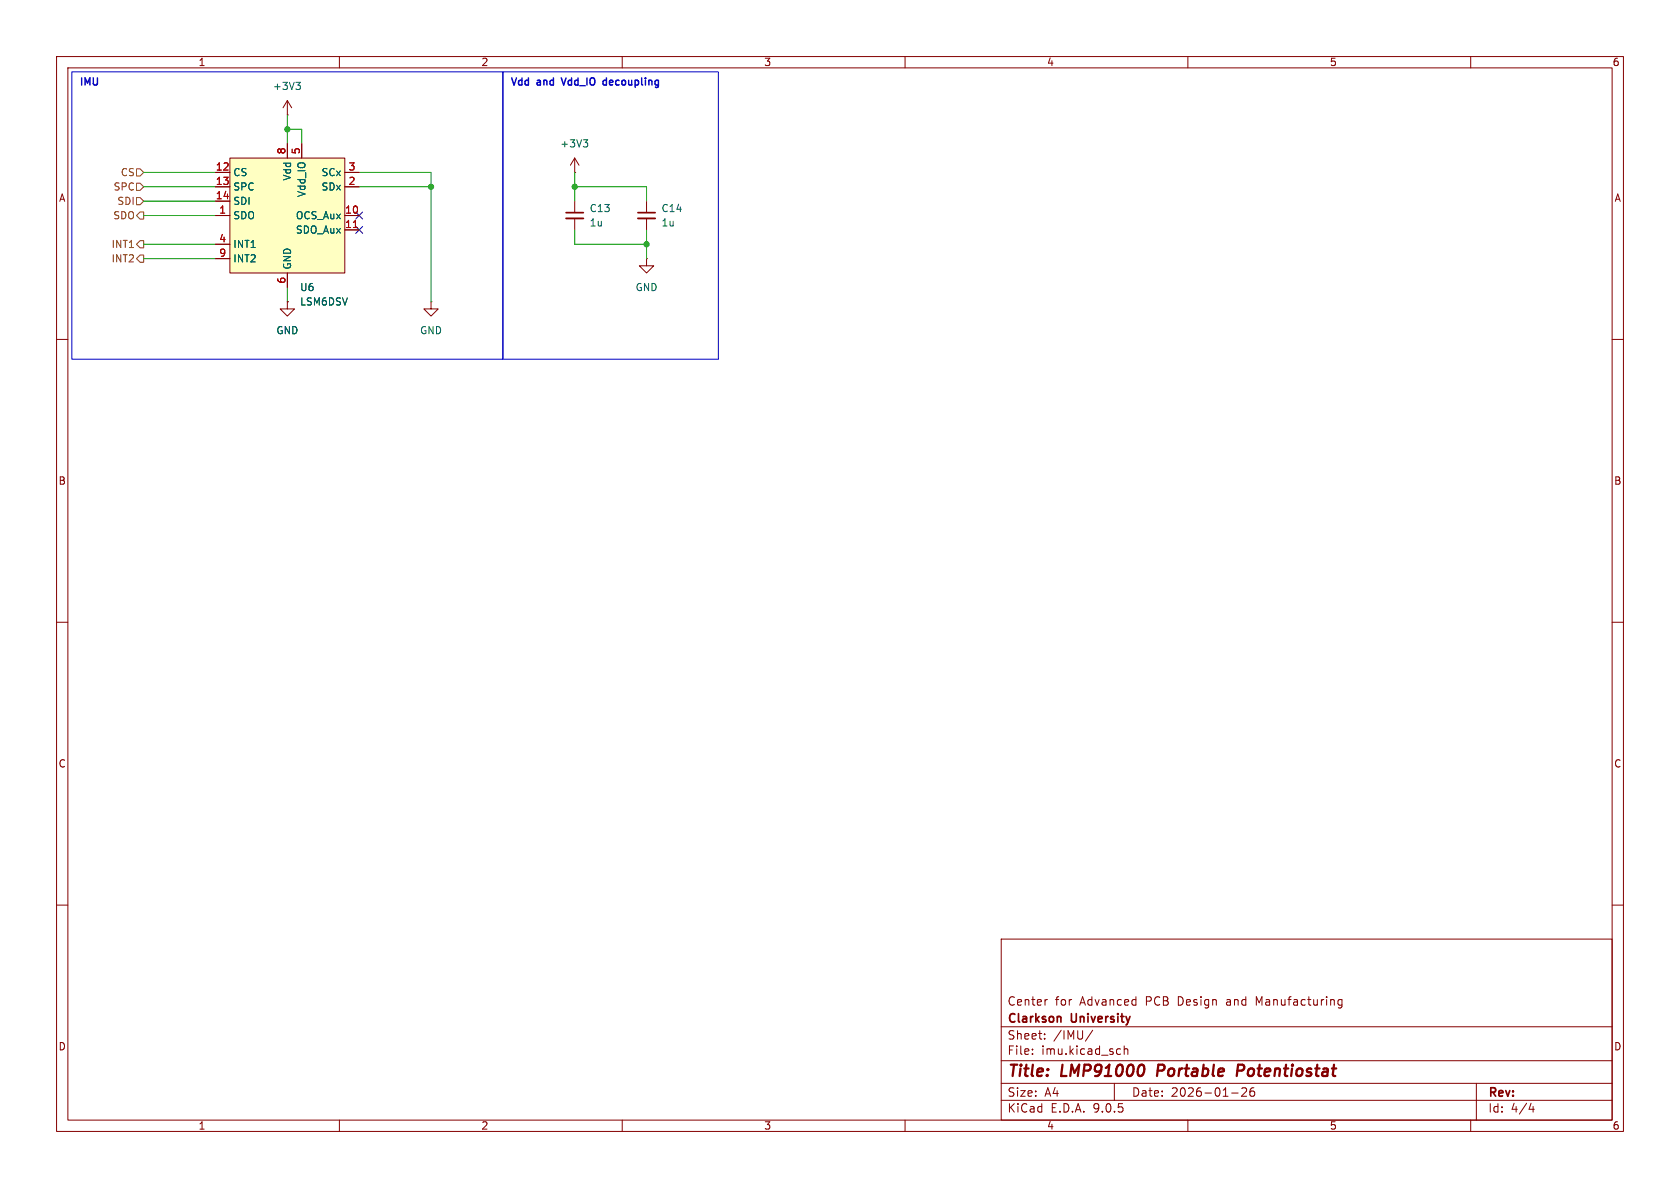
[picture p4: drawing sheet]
<svg xmlns="http://www.w3.org/2000/svg" width="297mm" height="210mm" viewBox="0 0 297 210" stroke-linecap="round" stroke-linejoin="round" font-family="sans-serif">
<g fill="none" stroke="#840000" stroke-width=".18">
<path d="M10 10h277v190h-277zM12 12h273v186h-273zM60 10v2M110 10v2M160 10v2M210 10v2M260 10v2M10 60h2M285 60h2M10 110h2M285 110h2M10 160h2"/>
<path d="M177 166h108v32h-108zM185.2 176.7l-.3 .1M237.2 176.8l-.4-.1-.3 .3v.4l.2 .2h.5M237.2 176.7v1.2l-.2 .3-.4-.1M285 160h2M60 198v2M110 198v2M160 198v2M177 194.5h108M177 191.5h108M177 187.5h108M177 181.5h108"/>
<path d="M182.5 186.3v.1M182.5 185.5v.1M184.7 183.6v.1M184.7 182.8v.1M193.2 182.1l-1.3 2M197 191.5v3M197.7 185.4l.4 .1M198.1 186.3l-.4 .1M198.7 185.5l.3-.1 .3 .1 .1 .9M198.7 184.9v1.5M210 198v2M217.7 193.2h1.2"/>
<path d="M219.5 192.4l.6-.1 .2 .1 .1 .3-.9 1.1h.9M221.7 192.3a.59 .59 0 0 0-.7 .6v.6l.1 .2 .4 .1 .2-.1 .1-.5-.1-.3h-.5l-.2 .3M260 198v2M261 191.5v6.5M270.7 195l-.4 1.1h.9M271 195.6v1"/>
</g>
<path d="M204.8 188.2l-.3 2M219.6 188.2h-.7l-.3 2M219.7 189.2l-.9 .1" fill="none" stroke="#840000" stroke-width=".4"/>
<path d="M187.5 179.8l.1 .9" fill="none" stroke="#840000" stroke-width=".3"/>
<path d="M40.6 27.9h20.4v20.4h-20.4z" fill="#ffffc2"/>
<g fill="none" stroke="#840000" stroke-width=".18">
<path d="M50.8 17.8v2.5M50.8 17.8l-.8 1.3M50.8 17.8l.8 1.3M38.1 30.5h2.5M38.1 33h2.5M38.1 38.1h2.5M38.1 35.6h2.5M40.6 27.9h20.4v20.4h-20.4zM50.8 20.3h.1M50.8 25.4v2.5M53.3 25.4v2.5M61 30.5h2.5"/>
<path d="M61 33h2.5M61 38.1h2.5M101.6 30.5h.1M101.6 27.9l-.8 1.3M101.6 27.9l.8 1.3M101.6 27.9v2.6M101.6 35.6v2M101.6 38.6v2M114.3 35.6v2M114.3 38.6v2M38.1 43.2h2.5M38.1 45.7h2.5"/>
<path d="M50.8 53.3v1.3h1.3l-1.3 1.3-1.3-1.3h1.3M50.8 53.3h.1M50.8 48.3v2.5M61 40.6h2.5M76.2 53.3v1.3h1.3l-1.3 1.3-1.3-1.3h1.3M76.2 53.3h.1M114.3 45.7v1.3h1.3l-1.3 1.3-1.3-1.3h1.3M114.3 45.7h.1"/>
</g>
<path d="M62.5 40.2h.7" fill="none" stroke="#a90000" stroke-width=".18"/>
<path d="M52.3 14.5h.8l-.4 .5M52.9 15l.2 .3v.3l-.2 .2M103.1 24.7h.8l-.4 .5M103.7 25.2l.2 .2v.3l-.2 .3" fill="none" stroke="#006464" stroke-width=".18"/>
<path d="M100.1 37.6h3M112.8 37.6h3" fill="none" stroke="#840000" stroke-width=".3"/>
<path d="M100.1 38.6h3M112.8 38.6h3" fill="none" stroke="#840000" stroke-width=".33"/>
<path d="M24.1 32.4h.7l.6 .6-.6 .7h-.7zM24.1 29.8h.7l.6 .7-.6 .6h-.7zM24.1 34.9h.7l.6 .7-.6 .6h-.7zM24.8 37.5h.6v1.2h-.6l-.7-.6zM24.8 42.5h.6v1.3h-.6l-.7-.6zM24.8 45.1h.6v1.3h-.6l-.7-.7z" fill="none" stroke="#725600" stroke-width=".18"/>
<g fill="none" stroke="#009600" stroke-width=".18">
<path d="M25.4 33h12.7M25.4 30.5h12.7M25.4 35.6h12.7M25.4 38.1h12.7M50.8 20.3v5.1M50.8 22.9h2.5v2.5M63.5 33h12.7M63.5 30.5h12.7v22.8M101.6 33h12.7v2.6M101.6 30.5v5.1M25.4 45.7h12.7M25.4 43.2h12.7"/>
<path d="M50.8 50.8v2.5M101.6 40.6v2.6h12.7M114.3 40.6v5.1"/>
</g>
<path d="M62.9 37.5l1.2 1.2M64.1 37.5l-1.2 1.2M62.9 40l1.2 1.2M64.1 40l-1.2 1.2" fill="none" stroke="#000084" stroke-width=".18"/>
<g fill="none" stroke="#0000c2" stroke-width=".25">
<path d="M14.4 13.8v1.2M15 15v-1.2l.5 .9 .4-.9v1.2M16.5 13.8v1M17.2 13.8v1M90.5 13.8l.4 1.2 .4-1.2M92.3 13.8v1.2M93.4 13.8v1.2M97.8 13.8v1.2M99.2 13.8l.5 1.2 .4-1.2M101 13.8v1.2M102.2 13.8v1.2M103.8 13.8v1.2"/>
<path d="M104.4 13.9l.2-.1 .5 .1M106.7 14.9l.1 .1h.4M107.2 13.8v1.2M107.2 14.3l-.4-.1-.1 .1M113.4 13.8v1.1M114.1 13.8v.1"/>
</g>
<path d="M12.7 12.7h76.2v50.8h-76.2zM88.9 12.7h38.1v50.8h-38.1z" fill="none" stroke="#0000c2" stroke-width=".18"/>
<g fill="#009600" stroke="#009600" stroke-width=".18">
<circle cx="76.2" cy="33" r=".46"/>
<circle cx="50.8" cy="22.9" r=".46"/>
<circle cx="101.6" cy="33" r=".46"/>
<circle cx="114.3" cy="43.2" r=".46"/>
</g>
<g font-size="2.8" fill="#840000">
<text x="178" y="190.9">Title:</text>
<text x="187.7" y="190.9">LMP91000</text>
<text x="205.4" y="190.9">Portable</text>
<text x="220.3" y="190.9">Potentiostat</text>
</g>
<g font-size="2.1" fill="#840000">
<text x="178" y="178">Center</text>
<text x="186.5" y="178">for</text>
<text x="191" y="178">Advanced</text>
<text x="202.7" y="178">PCB</text>
<text x="208.5" y="178">Design</text>
<text x="217.2" y="178">and</text>
<text x="222.6" y="178">Manufacturing</text>
<text x="178" y="184">Sheet:</text>
<text x="178" y="181.2">Clarkson</text>
<text x="186.2" y="184">/IMU/</text>
<text x="189.5" y="181.2">University</text>
<text x="178" y="186.7">File:</text>
<text x="184.1" y="186.7">imu.kicad_sch</text>
<text x="178" y="196.9">KiCad</text>
<text x="178" y="194.1">Size:</text>
<text x="184.7" y="194.1">A4</text>
<text x="185.7" y="196.9">E.D.A.</text>
<text x="193.3" y="196.9">9.0.5</text>
<text x="200" y="194.1">Date:</text>
<text x="207" y="194.1">2026-01-26</text>
<text x="263" y="194.3">Rev:</text>
<text x="263" y="196.9">Id:</text>
<text x="267.1" y="196.9">4/4</text>
</g>
<g font-size="1.8" fill="#840000">
<text x="35" y="11.9">1</text>
<text x="85" y="11.9">2</text>
<text x="135" y="11.9">3</text>
<text x="185" y="11.9">4</text>
<text x="235" y="11.9">5</text>
<text x="285" y="11.9">6</text>
<text x="10.3" y="35.9">A</text>
<text x="285.3" y="35.9">A</text>
<text x="10.3" y="85.9">B</text>
<text x="285.3" y="85.9">B</text>
<text x="10.3" y="135.9">C</text>
<text x="285.3" y="135.9">C</text>
<text x="10.3" y="185.9">D</text>
<text x="285.3" y="185.9">D</text>
<text x="35" y="199.9">1</text>
<text x="85" y="199.9">2</text>
<text x="135" y="199.9">3</text>
<text x="185" y="199.9">4</text>
<text x="235" y="199.9">5</text>
<text x="285" y="199.9">6</text>
</g>
<g font-size="1.8" fill="#0000c2">
<text x="14" y="15.8">IMU</text>
<text x="90.2" y="15.8">Vdd</text>
<text x="95" y="15.8">and</text>
<text x="100" y="15.8">Vdd_IO</text>
<text x="107.7" y="15.8">decoupling</text>
</g>
<g font-size="1.8" fill="#006464">
<text x="48.2" y="16.1">+3V3</text>
<text x="99" y="26.3">+3V3</text>
<text x="41.1" y="31.3">CS</text>
<text x="41.1" y="33.9">SPC</text>
<text x="51.7" y="32" transform="rotate(-90 51.7 32)">Vdd</text>
<text x="54.2" y="34.9" transform="rotate(-90 54.2 34.9)">Vdd_IO</text>
<text x="56.7" y="31.3">SCx</text>
<text x="56.7" y="33.9">SDx</text>
<text x="41.1" y="36.4">SDI</text>
<text x="41.1" y="39">SDO</text>
<text x="52.2" y="39">OCS_Aux</text>
<text x="52.2" y="41.5">SDO_Aux</text>
<text x="104.1" y="40.2">1u</text>
<text x="104.1" y="37.7">C13</text>
<text x="116.8" y="40.2">1u</text>
<text x="116.8" y="37.7">C14</text>
<text x="41.1" y="44">INT1</text>
<text x="41.1" y="46.6">INT2</text>
<text x="51.7" y="47.8" transform="rotate(-90 51.7 47.8)">GND</text>
<text x="53" y="51.7">U6</text>
<text x="112.3" y="51.7">GND</text>
<text x="48.8" y="59.3">GND</text>
<text x="53" y="54.2">LSM6DSV</text>
<text x="74.2" y="59.3">GND</text>
</g>
<g font-size="1.8" fill="#a90000">
<text x="50.5" y="27.4" transform="rotate(-90 50.5 27.4)">8</text>
<text x="53.1" y="27.4" transform="rotate(-90 53.1 27.4)">5</text>
<text x="38.1" y="30.2">12</text>
<text x="38.1" y="32.8">13</text>
<text x="38.1" y="35.3">14</text>
<text x="61.5" y="30.2">3</text>
<text x="61.5" y="32.8">2</text>
<text x="38.7" y="37.8">1</text>
<text x="60.9" y="37.8">10</text>
<text x="60.9" y="40.4">11</text>
<text x="38.7" y="42.9">4</text>
<text x="38.7" y="45.5">9</text>
<text x="50.5" y="50.2" transform="rotate(-90 50.5 50.2)">6</text>
</g>
<g font-size="1.8" fill="#725600">
<text x="20" y="33.9">SPC</text>
<text x="21.2" y="31.4">CS</text>
<text x="19.9" y="39">SDO</text>
<text x="20.6" y="36.4">SDI</text>
<text x="19.6" y="44.1">INT1</text>
<text x="19.6" y="46.6">INT2</text>
</g>
</svg>
